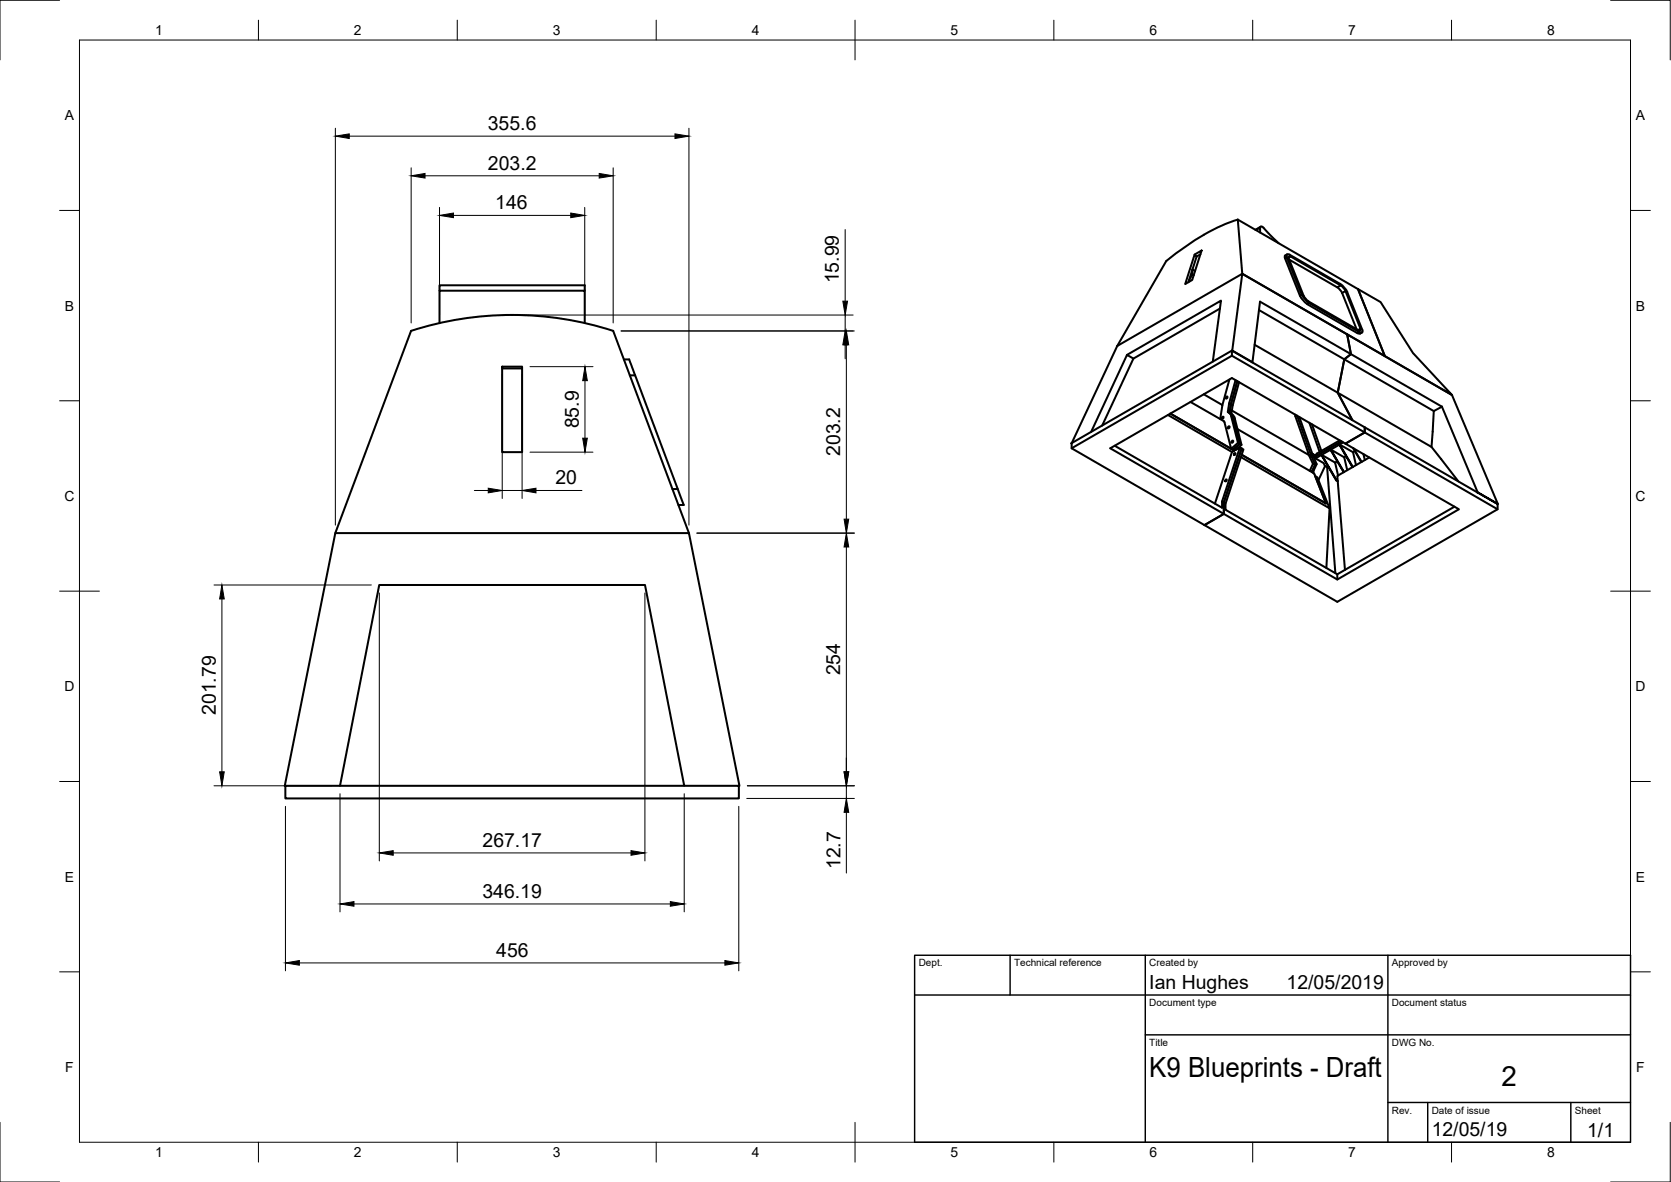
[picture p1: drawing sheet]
<svg xmlns="http://www.w3.org/2000/svg" width="420mm" height="297mm" viewBox="0 0 420 297" stroke-linecap="round" stroke-linejoin="round" font-family="sans-serif">
<!-- layer: Visible -->
<g fill="none" stroke="#000" stroke-width=".51">
<path d="M302.7 59l-4.2 2.7-5.2 3.9M311.2 55.2l1.2 13.6M311.2 55.2l30.3 17.5M311.2 55.2l-4.1 1.5-4.4 2.3M315.8 57.8l1-.6v1.2M316.8 57.2l.2-.3 .5 .2 4 4M317 57l-1.3 .7M110.5 73.1v-1.4h36.5v1.4M293.3 65.6l-12.4 21.3M299.8 67.8v1.2M299.8 67.7l.7 .4M300.1 69.2l-.3-.2-.9 1.5"/>
<path d="M300.4 64l.5 .5-2.1 6.4M300.4 64l1.7-1-2.3 7.4-1.8 1zM301.8 63.9l-.9 .6M306.7 77.5l-21.7 12.6-7.9 16.8M312.4 68.8l26.3 15.2 1 5-1.7 1.3-1.6 8.4 3.6 6.9-3.6-6.9 23.5 13.6M312.4 68.8l35.8 20.7-6.7-16.8M316.6 77.9l21.4 12.4-1.6 8.4-20.9-12.1M323.1 64.9l.5-.3 3.7 9.5-.4 .3zM323.6 64.6l-.1-.3 .2-.4 .6 .1 12.7 7.3M323.6 63.9l-.6 .4 .1 .6M324 64.7l.5-.3 12.6 7.3M324.1 65.2l12.1 7 .9-.5"/>
<path d="M324.5 64.4h-.5v.5l3.8 9.4M326.9 74.3l.7 1.1 1.1 1M327.4 74.1l.7 1.1 1 .9M327.8 74.3l1.2 1.4 12.6 7.3h.5v-.4M329.1 76.1l-.4 .3 12.6 7.3 .5-.2M329.1 76.1l12.7 7.4M336.2 72.2l1.3 1.4M337 71.3l1 1 .8 1.1 3.8 9.8-.2 .4-.6-.1M337.1 71.7l1.2 1.4M337.5 73.6l3.6 9.1M338.3 73.1l3.8 9.5-.6 .3M338.3 73.1l-.8 .5"/>
<path d="M341.5 72.7l5.6 3.2 8.2 12.8 9.8 10.6-16.9-9.8zM103.4 83.1l-19.1 50.9M103.4 83.1a82.7 82.7 0 0 1 50.8 0l19 50.9M110.5 81.2v-8.1h36.5v8.1M126.3 92.1h5v21.5h-5zM126.3 92.6h5M156.9 90.3h1.3l13.7 36.6h-1.3M158.4 94.3h1.3M280.9 86.9l31.5-18.1-2.6 19.3 5.1 2.9M280.9 86.9l-11.4 24.5M283.4 89.2l23.6-13.6-2.1 15.3M285 90.1l-1.6-.9-9 19.3"/>
<path d="M302.7 99.1l4.7 2.7-.6 3.5M308.3 99.7l.3-.1v.2l-.3 .4zM309.1 95.4l-1.7 6.4M309.8 89.4l33.4 19.3-4.9 2.8 28.5 16.5-30.5 17.6-28.6-16.5v-2.8M309.8 88.1l5.1 2.9 1.9-15.2 45.8 26.4M310.7 95.5l-1.6 5.9 .4 .2-.3 2.2 .3-2.2 1.6-5.8-1.6 5.8 .4 .3-.3 2.1M311.6 96l-1.7 5.9M314.9 91.1l28.3 16.3v1.3l-4.9 2.8-28.5-16.5-30.6 17.7 28.5 16.4-4.8 2.9M341.4 83.7l.6 .1M342.5 83.6l-.5 .2M269.4 111.4h.1M269.5 111.4l40.3-23.3v1.3l-40.3 23.3"/>
<path d="M269.5 111.4v1.3l33.4 19.3M269.5 111.4h-.1M280.3 112l27 15.6v-1.5M293.7 104.3l16.1 9.3M299.3 101l8.5 4.9 1.8 6.9 .4 .2M307.3 104.8l.3-.1 .1 .2-.4 .3zM308.8 107.2l.3-.1 .1 .2-.4 .4zM308.9 103.6l.5 .3M309.1 101.4l-.4 2.1 .8 .8 1.8 7 .4 .2-1.7 1.5M309.4 103.9l.6 .4 .4 .5 1.8 7M309.4 103.9l.7 1M309.8 103.2l19.4 11.2-3.5-10.2"/>
<path d="M309.8 110.8l.2-.1 .1 .2-.4 .4zM309.8 113.6l2-1.2-4.5 13.7 .4 .2M309.8 113.6l-4.3 13M310 104.9l1.7 6.6 .5 .3-1.4 1.2M310 104.9l1.7 6.6-1.7 1.5 .4 .2-.4-.2M310.5 113.9l.2 .1-.4 .4zM311.1 107.8l19.3 11.1 3 7.6-21.2-12.2 21.2 12.2-2.7-6.9 .5 .4 3.1 7.7-22.3-12.8M311.3 111.3l-1.7 1.5-15.3-8.9 15.7 9.1 .1 .4-.1-.4M311.8 112.4l.4 .3-4.5 13.6 4.5-13.6 .5 .3-4.6 13.6-.4-.3M326.1 104.5l-.4 .1M326.2 104.5l3.5 10 .3-.4M326.7 104.8l3.3 9.4"/>
<path d="M329.1 114.3l1 2.3-.8 1.7M329.2 114.4l.6 .5M329.2 106.2l2.6 7.4M329.9 106.6l2.4 6.7M330 114.1l.9 .5 6.4-3.7-6.4 3.7-.1 .4-.6-.4M330.1 116.6h1l-1.1-2.5-.3 .4 1 2.2-.9 1.9M330.3 118.2l-.1 .6M330.8 115.2l2 1.2 .4 .7-1.7 3.6M331.1 116.6l-.8 1.6-.4 .2M332.3 114.3l3.4 2 .7 3.2M333.1 117.1l.6 .3M333.9 117.2l-.2 .2 2.1 26.6"/>
<path d="M334.6 113l3.4 1.9 .8 3.3M336.3 115.9l-.6 .4M336.8 111.7l3.4 2 .8 3.2M336.9 110.7l-5.8 3.3-.2 .6-.9-.5M337.8 111.2l-7 4v-.2M337.9 118.6l-3.3-5.6 3.3 5.7M338.5 114.6l-.5 .3M340.2 117.4l-3.4-5.7 3.3 5.7M340.2 112.6l2.1 3.5M340.4 112.7l2 3.4M340.7 113.4l-.5 .3M342.8 114.1l.4 1.5"/>
<path d="M344.3 115l-8 4.6 1.9 23.6M360.5 103.3l-22.5-13 1.7-1.3-1-5 26.4 15.3 11.5 27.3M362.6 102.2l-2.1 1.1-.6 9 6.8 8.7M362.6 102.2l8.9 21.5M169.1 122.9h1.3M307.7 126.3v2.8l-4.8 2.9M308.1 126.6v1.5l28.2 16.2v1.3M308.3 120.5l.2 .1-.4 .4zM334.3 127.7l-.8 15.1M336 120.7l.4 .2M336.1 120.7l-3.8-6.4 3.7 6.4 .4 .1M365.7 127.3l-29.4 17"/>
<path d="M371.5 123.7l-28.3-16.3v1.3l33.4 19.3M371.5 123.7l5.1 2.9zM376.6 126.7v1.3l-40.3 23.2-33.4-19.2M71.8 197.5h114v3.1h-114v-3.1h-.2l12.7-63.5h88.9l12.7 63.5h-.1M85.5 197.5l9.9-50.5h66.8l9.8 50.5"/>
</g>
<circle cx="362.6" cy="102.2" r=".25" fill="#000"/>
<!-- layer: Border -->
<g fill="none" stroke="#000" stroke-width=".25">
<path d="M15 .1h-15v15M20 10.1h390v276.9h-390zM65 5.1v5M115 5.1v5M165 5.1v5M215 5.1v10M265 5.1v5M315 5.1v5M365 5.1v5M405 .1h15v15M15 52.9h5M410 52.9h5"/>
<path d="M15 100.7h5M410 100.7h5M15 148.6h10M405 148.6h10M15 196.4h5M410 196.4h5M15 244.2h5M410 244.2h5M0 282.1v14.9h15M65 287v5M115 287v5M165 287v5"/>
<path d="M215 282.1v9.9M265 287v5M315 287v5M365 287v5M420 282.1v14.9h-15"/>
</g>
<!-- layer: TitleBlock -->
<path d="M230 240.1h180v46.9h-180zM230 250h180M254 240.1v9.9M288 240.1v46.9M349 240.1v46.9M288 260.1h122M349 277.1h61M359 277.1v9.9M395 277.1v9.9" fill="none" stroke="#000" stroke-width=".36"/>
<!-- layer: Dimensions -->
<g fill="none" stroke="#000" stroke-width=".25">
<path d="M84.3 32.2v99.8M87.8 34.2h81.9M173.2 32.2v99.8M103.4 42.2v39M106.9 44.2h43.8M110.5 52.1v27.1M114 54.1h29.5M147 52.1v27.1M154.2 42.2v39M212.5 57.7v18M130.8 79.2h83.7M212.5 79.2v4"/>
<path d="M126.3 94.2v31.1M131.3 94.2v31.1M133.3 92.1h15.8M147.1 95.7v14.4M156.2 83.2h58.6M212.5 86.7v3.5M212.8 86.7v43.8M133.3 113.6h15.8M119.3 123.3h3.5M126.3 123.3h5M134.8 123.3h11.5M175.2 134h39.6"/>
<path d="M212.8 137.5v56.5M53.8 147h39.6M55.8 150.5v43.5M95.4 149v67.4M162.2 149v67.4M53.8 197.5h29.7M85.5 199.5v29.7M172 199.5v29.7M187.9 197.5h26.9M212.8 197.5v3.1M71.8 202.6v41.4M98.9 214.3h59.8"/>
<path d="M185.8 202.6v41.4M187.8 200.6h27M212.8 204.1v15.3M89 227.2h79.6M75.3 242h107"/>
</g>
<g fill="#000" stroke="#000" stroke-width=".25">
<path d="M84.3 34.2l3.5-.6v1.2zM169.7 33.6l3.5 .6-3.5 .6zM103.4 44.2l3.5-.6v1.2zM110.5 54.1l3.5-.6v1.2zM143.5 53.5l3.5 .6-3.5 .6zM150.7 43.6l3.5 .6-3.5 .6zM211.9 75.7h1.2l-.6 3.5zM147.1 92.1l.6 3.6h-1.2zM212.5 83.2l.6 3.5h-1.2zM212.8 83.2l.6 3.5h-1.2zM146.5 110.1h1.2l-.6 3.5zM122.8 122.7l3.5 .6-3.5 .6z"/>
<path d="M131.3 123.3l3.5-.6v1.2zM212.2 130.5h1.2l-.6 3.5zM212.8 134l.6 3.5h-1.2zM55.8 147l.6 3.5h-1.2zM55.2 194h1.2l-.6 3.5zM212.2 194h1.2l-.6 3.5zM95.4 214.3l3.5-.5v1.1zM158.7 213.8l3.5 .5-3.5 .6zM212.8 200.6l.6 3.5h-1.2zM85.5 227.2l3.5-.6v1.1zM168.6 226.6l3.4 .6-3.4 .5zM71.8 242l3.5-.6v1.2z"/>
<path d="M182.3 241.4l3.5 .6-3.5 .6z"/>
</g>
<g font-size="7">
<text x="289" y="270.6">K9 Blueprints - Draft</text>
<text x="377.5" y="273">2</text>
</g>
<g font-size="4.9">
<text x="122.7" y="32.6">355.6</text>
<text x="122.7" y="42.6">203.2</text>
<text x="124.5" y="52.6">146</text>
<text x="210.9" y="71.2" transform="rotate(-90 210.9 71.2)">15.99</text>
<text x="145.5" y="107.6" transform="rotate(-90 145.5 107.6)">85.9</text>
<text x="211.3" y="114.6" transform="rotate(-90 211.3 114.6)">203.2</text>
<text x="139.6" y="121.7">20</text>
<text x="211.3" y="169.7" transform="rotate(-90 211.3 169.7)">254</text>
<text x="54.3" y="179.7" transform="rotate(-90 54.3 179.7)">201.79</text>
<text x="121.3" y="212.8">267.17</text>
<text x="211.3" y="218.4" transform="rotate(-90 211.3 218.4)">12.7</text>
<text x="121.3" y="225.6">346.19</text>
<text x="124.8" y="240.4">456</text>
<text x="289" y="248.5">Ian Hughes</text>
<text x="323.5" y="248.5">12/05/2019</text>
<text x="360" y="285.5">12/05/19</text>
<text x="399.1" y="285.7">1/1</text>
</g>
<g font-size="3.5">
<text x="39" y="8.8">1</text>
<text x="89" y="8.8">2</text>
<text x="139" y="8.8">3</text>
<text x="189" y="8.8">4</text>
<text x="239" y="8.8">5</text>
<text x="289" y="8.8">6</text>
<text x="339" y="8.8">7</text>
<text x="389" y="8.8">8</text>
<text x="16.3" y="30.2">A</text>
<text x="411.3" y="30.2">A</text>
<text x="16.3" y="78">B</text>
<text x="411.3" y="78">B</text>
<text x="16.2" y="125.9">C</text>
<text x="411.2" y="125.9">C</text>
<text x="16.2" y="173.7">D</text>
<text x="411.2" y="173.7">D</text>
<text x="16.3" y="221.6">E</text>
<text x="411.3" y="221.6">E</text>
<text x="16.4" y="269.4">F</text>
<text x="411.4" y="269.4">F</text>
<text x="39" y="290.8">1</text>
<text x="89" y="290.8">2</text>
<text x="139" y="290.8">3</text>
<text x="189" y="290.8">4</text>
<text x="239" y="290.8">5</text>
<text x="289" y="290.8">6</text>
<text x="339" y="290.8">7</text>
<text x="389" y="290.8">8</text>
</g>
<g font-size="2.5">
<text x="231" y="242.9">Dept.</text>
<text x="255" y="242.9">Technical reference</text>
<text x="289" y="242.9">Created by</text>
<text x="350" y="242.9">Approved by</text>
<text x="289" y="252.8">Document type</text>
<text x="350" y="252.8">Document status</text>
<text x="289" y="262.9">Title</text>
<text x="350" y="262.9">DWG No.</text>
<text x="350" y="279.9">Rev.</text>
<text x="360" y="279.9">Date of issue</text>
<text x="396" y="279.9">Sheet</text>
</g>
</svg>
